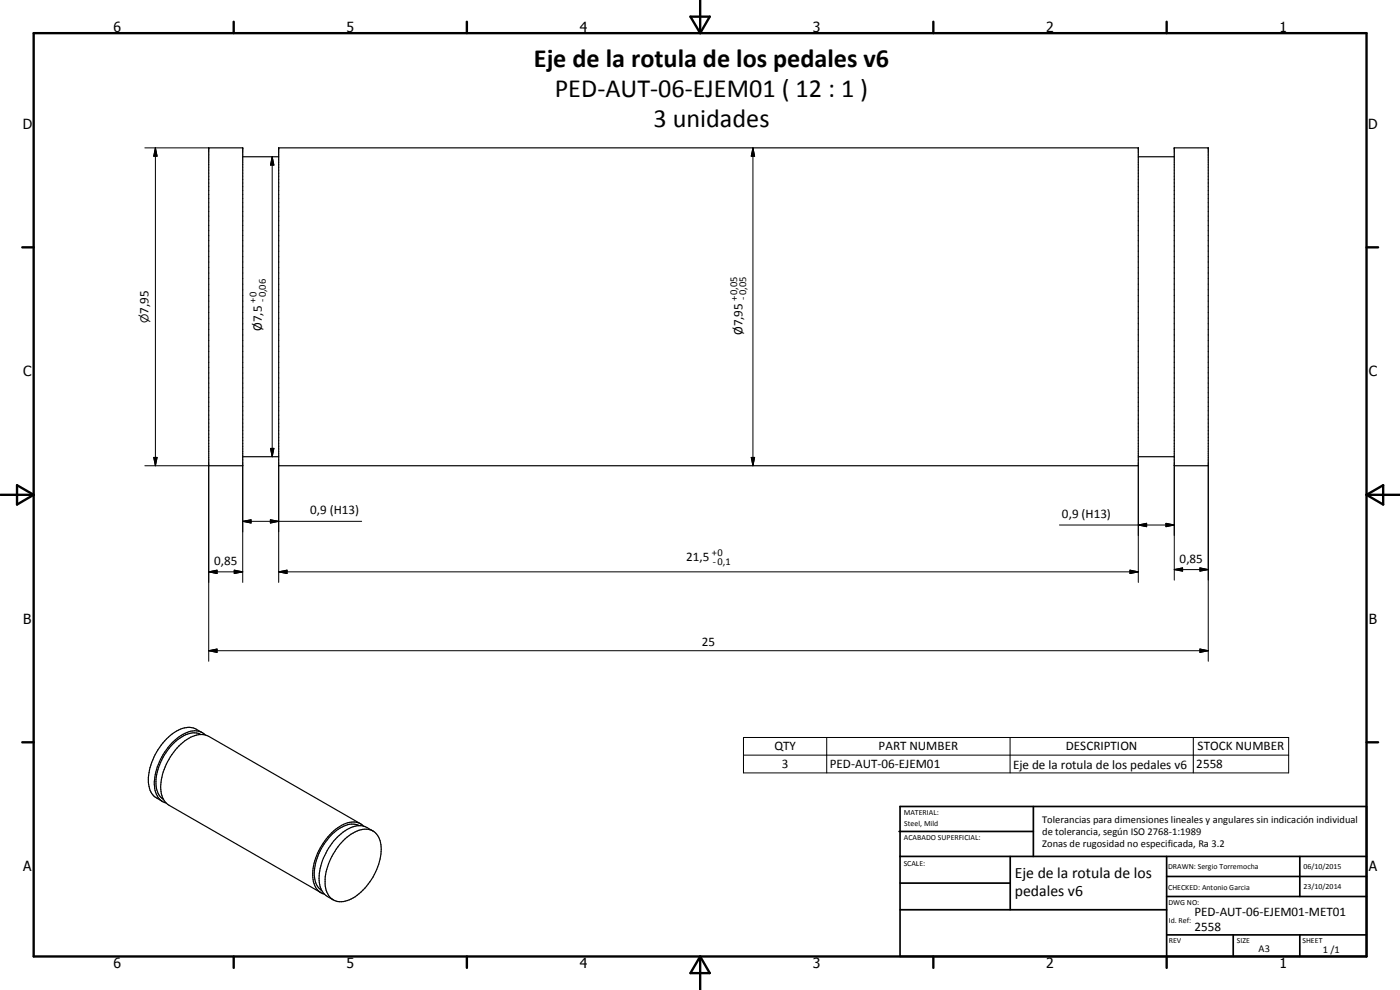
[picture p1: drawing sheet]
<svg xmlns="http://www.w3.org/2000/svg" width="420mm" height="297mm" viewBox="0 0 420 297" stroke-linecap="round" stroke-linejoin="round" font-family="sans-serif">
<g fill="#000">
<circle cx="62.6" cy="44.4" r=".18"/>
<circle cx="72.8" cy="44.4" r=".18"/>
<circle cx="83.6" cy="44.4" r=".18"/>
<circle cx="341.6" cy="44.4" r=".18"/>
<circle cx="352.4" cy="44.4" r=".18"/>
<circle cx="362.6" cy="44.4" r=".18"/>
</g>
<g fill="none" stroke="#000" stroke-width=".35">
<path d="M62.6 44.4h10.2v95.3h-10.2zM72.8 47h10.8M83.6 44.4h258v95.3h-258zM341.6 47h10.8M352.4 44.4h10.2v95.3h-10.2zM72.8 137h10.8M341.6 137h10.8M60.7 219.8a5.8 5.8 0 0 0-4.8-1.5 13.9 13.9 0 0 0-8.9 7.4 14.8 14.8 0 0 0-2 11.4l1.2 1.8 2.6 1.6M60.3 220.4a6 6 0 0 0-6.3 1.1 17.3 17.3 0 0 0-7.1 14.3 5.2 5.2 0 0 0 2.2 4.1M61.6 220.5a5.2 5.2 0 0 0-6.6-.2 18.1 18.1 0 0 0-8.6 16.3 4.9 4.9 0 0 0 3.4 4.3M107.8 247.7a6 6 0 0 0-6.3 1.1 16.8 16.8 0 0 0-7 15 5 5 0 0 0 2.1 3.5M108.2 247.2l-45.6-26.3a6.3 6.3 0 0 0-6.6 1 18 18 0 0 0-7.7 15.6 5.2 5.2 0 0 0 2.4 4.1l45.6 26.2"/>
<path d="M109.1 247.9a5.2 5.2 0 0 0-6.6-.3 18.3 18.3 0 0 0-8.6 15.7 4.9 4.9 0 0 0 3.5 5M111.9 249.3l-1.8-1a6.5 6.5 0 0 0-7.2 1.4 19.5 19.5 0 0 0-6.6 10.1 8.7 8.7 0 0 0 1.1 8.6l2.6 1.6M112 249.3a6.7 6.7 0 0 1 2.3 6.9 18.4 18.4 0 0 1-9.5 13.8 5.5 5.5 0 0 1-4.8 0M112 249.3a6.5 6.5 0 0 0-7.2 1.4 18.3 18.3 0 0 0-7.2 15.2 5.7 5.7 0 0 0 2.4 4.1"/>
</g>
<g fill="none" stroke="#000" stroke-width=".71">
<path d="M10.1 9.9h400v277.1h-400zM70.1 6.5v3.4M140.1 6.5v3.4M207.2 5h5.8l-2.9 4.9zM210.1 0v9.9M280.1 6.5v3.4M350.1 6.5v3.4M6.7 74.2h3.4M410.1 74.2h3.5M.1 148.5h10M5.1 145.6l5 2.9-5 2.9zM410.1 148.5h10"/>
<path d="M410.1 148.5l5-2.9v5.8zM6.7 222.7h3.4M410.1 222.7h3.5M70.1 287v3.4M140.1 287v3.4M210.1 287v10M210.1 287l2.9 5h-5.8zM280.1 287v3.4M350.1 287v3.4"/>
</g>
<g fill="none" stroke="#000" stroke-width=".51">
<path d="M269.8 249.5h40.3M270.1 242h140v45h-140zM270.1 257h140M303.2 257v16M310.1 242v15M350.1 257v30M390.1 257v12M270.1 265h33.1M270.1 273h80M350.1 269h60M350.1 263h60M350.1 280.5h60"/>
<path d="M370.1 280.5v6.5M390.1 280.5v6.5"/>
</g>
<g fill="none" stroke="#000" stroke-width=".3">
<path d="M43.5 44.4h19.1M46.6 44.4l.5 2.5h-1zM46.6 44.4v95.3M81.7 47l.5 2.5h-1zM81.7 47v90M226 44.4l.5 2.5h-1zM226 44.4v95.3M43.5 139.7h19.1v58.7M46.1 137.2h1l-.5 2.5zM72.8 139.7v35.1M81.2 134.5h1l-.5 2.5zM83.6 139.7v35.1"/>
<path d="M225.5 137.2h1l-.5 2.5zM341.6 139.7v35.1M352.4 139.7v34.4M362.6 139.7v58.7M72.8 156.4l2.5-.4v.9zM72.8 156.4h35.7M81.1 156l2.5 .4-2.5 .5zM318 157.5h34.4M341.6 157.5l2.5-.5v1zM349.9 157l2.5 .5-2.5 .5zM62.6 171.6l2.5-.5v1zM62.6 171.6h10.2"/>
<path d="M70.3 171.1l2.5 .5-2.5 .5zM83.6 171.6l2.5-.5v1zM83.6 171.6h258M339.1 171.1l2.5 .5-2.5 .5zM352.4 170.9l2.5-.5v1zM352.4 170.9h10.2M360.1 170.4l2.5 .5-2.5 .5zM62.6 195.2l2.5-.5v1zM62.6 195.2h300M360.1 194.7l2.5 .5-2.5 .5zM223.1 221.3h163.6v10.6h-163.6zM223.1 226.6h163.6"/>
<path d="M248.1 221.3v10.6M303.1 221.3v10.6M358.1 221.3v10.6"/>
</g>
<g fill="#000">
<path d="M46.6 44.4l.5 2.5h-1zM81.7 47l.5 2.5h-1zM226 44.4l.5 2.5h-1zM46.1 137.2h1l-.5 2.5zM81.2 134.5h1l-.5 2.5zM225.5 137.2h1l-.5 2.5zM72.8 156.4l2.5-.4v.9zM81.1 156l2.5 .4-2.5 .5zM341.6 157.5l2.5-.5v1zM349.9 157l2.5 .5-2.5 .5zM62.6 171.6l2.5-.5v1zM70.3 171.1l2.5 .5-2.5 .5z"/>
<path d="M83.6 171.6l2.5-.5v1zM339.1 171.1l2.5 .5-2.5 .5zM352.4 170.9l2.5-.5v1zM360.1 170.4l2.5 .5-2.5 .5zM62.6 195.2l2.5-.5v1zM360.1 194.7l2.5 .5-2.5 .5z"/>
</g>
<g font-size="7.9">
<text x="160.2" y="20.2">Eje de la rotula de los pedales v6</text>
<text x="166.5" y="29.2">PED-AUT-06-EJEM01 ( 12 : 1 )</text>
<text x="196.1" y="38.2">3 unidades</text>
</g>
<g font-size="4.7">
<text x="304.6" y="263.5">Eje de la rotula de los</text>
<text x="304.6" y="268.9">pedales v6</text>
</g>
<g font-size="4.2">
<text x="34" y="9.6">6</text>
<text x="104" y="9.6">5</text>
<text x="174" y="9.6">4</text>
<text x="244" y="9.6">3</text>
<text x="314" y="9.6">2</text>
<text x="384" y="9.6">1</text>
<text x="6.8" y="38.7">D</text>
<text x="410.6" y="38.7">D</text>
<text x="7" y="112.9">C</text>
<text x="410.8" y="112.9">C</text>
<text x="7" y="187.1">B</text>
<text x="410.8" y="187.1">B</text>
<text x="7" y="261.4">A</text>
<text x="410.8" y="261.4">A</text>
<text x="34" y="290.4">6</text>
<text x="104" y="290.4">5</text>
<text x="174" y="290.4">4</text>
<text x="244" y="290.4">3</text>
<text x="314" y="290.4">2</text>
<text x="384" y="290.4">1</text>
</g>
<g font-size="3.9">
<text x="44.5" y="94.1" transform="rotate(-90 44.5 94.1)">7,95</text>
<text x="78.6" y="99.3" transform="rotate(-90 78.6 99.3)">Ø7,5</text>
<text x="222.8" y="100.6" transform="rotate(-90 222.8 100.6)">Ø7,95</text>
<text x="93.1" y="154.3">0,9 (H13)</text>
<text x="318.7" y="155.4">0,9 (H13)</text>
<text x="64.3" y="169.5">0,85</text>
<text x="205.9" y="168.4">21,5</text>
<text x="354" y="168.8">0,85</text>
<text x="210.6" y="193.7">25</text>
<text x="232.4" y="225.2">QTY</text>
<text x="263.7" y="225.2">PART NUMBER</text>
<text x="319.9" y="225.2">DESCRIPTION</text>
<text x="359.4" y="225.2">STOCK NUMBER</text>
<text x="234.6" y="230.5">3</text>
<text x="249" y="230.5">PED-AUT-06-EJEM01</text>
<text x="304" y="230.6">Eje de la rotula de los pedales v6</text>
<text x="359" y="230.5">2558</text>
<text x="358.5" y="275">PED-AUT-06-EJEM01-MET01</text>
<text x="358.5" y="279.4">2558</text>
</g>
<text font-size="3.3" x="44.5" y="96.9" transform="rotate(-90 44.5 96.9)">n</text>
<g font-size="3.1">
<text x="76.9" y="91" transform="rotate(-90 76.9 91)">+0</text>
<text x="79.7" y="90.7" transform="rotate(-90 79.7 90.7)">-0,06</text>
<text x="221.3" y="90.3" transform="rotate(-90 221.3 90.3)">+0,05</text>
<text x="224" y="90" transform="rotate(-90 224 90)">-0,05</text>
<text x="213.6" y="166.8">+0</text>
<text x="213.9" y="169.6">-0,1</text>
<text x="312.7" y="246.8">Tolerancias para dimensiones lineales y angulares sin indicación individual</text>
<text x="312.7" y="250.4">de tolerancia, según ISO 2768-1:1989</text>
<text x="312.7" y="254">Zonas de rugosidad no especificada, Ra 3.2</text>
<text x="377.7" y="285.6">A3</text>
<text x="397" y="285.9">1 /1</text>
</g>
<g font-size="2.4">
<text x="271.2" y="244.4">MATERIAL:</text>
<text x="271.3" y="252">ACABADO SUPERFICIAL:</text>
<text x="271.4" y="247.9">Steel, Mild</text>
<text x="271.2" y="259.7">SCALE:</text>
<text x="350.6" y="260.8">DRAWN: Sergio Torremocha</text>
<text x="391.2" y="260.6">06/10/2015</text>
<text x="350.6" y="267">CHECKED: Antonio Garcia</text>
<text x="391.2" y="266.7">23/10/2014</text>
<text x="350.6" y="271.4">DWG NO:</text>
<text x="350.8" y="276.9">Id. Ref:</text>
<text x="350.8" y="282.8">REV</text>
<text x="371.2" y="282.9">SIZE</text>
<text x="390.9" y="282.9">SHEET</text>
</g>
</svg>
